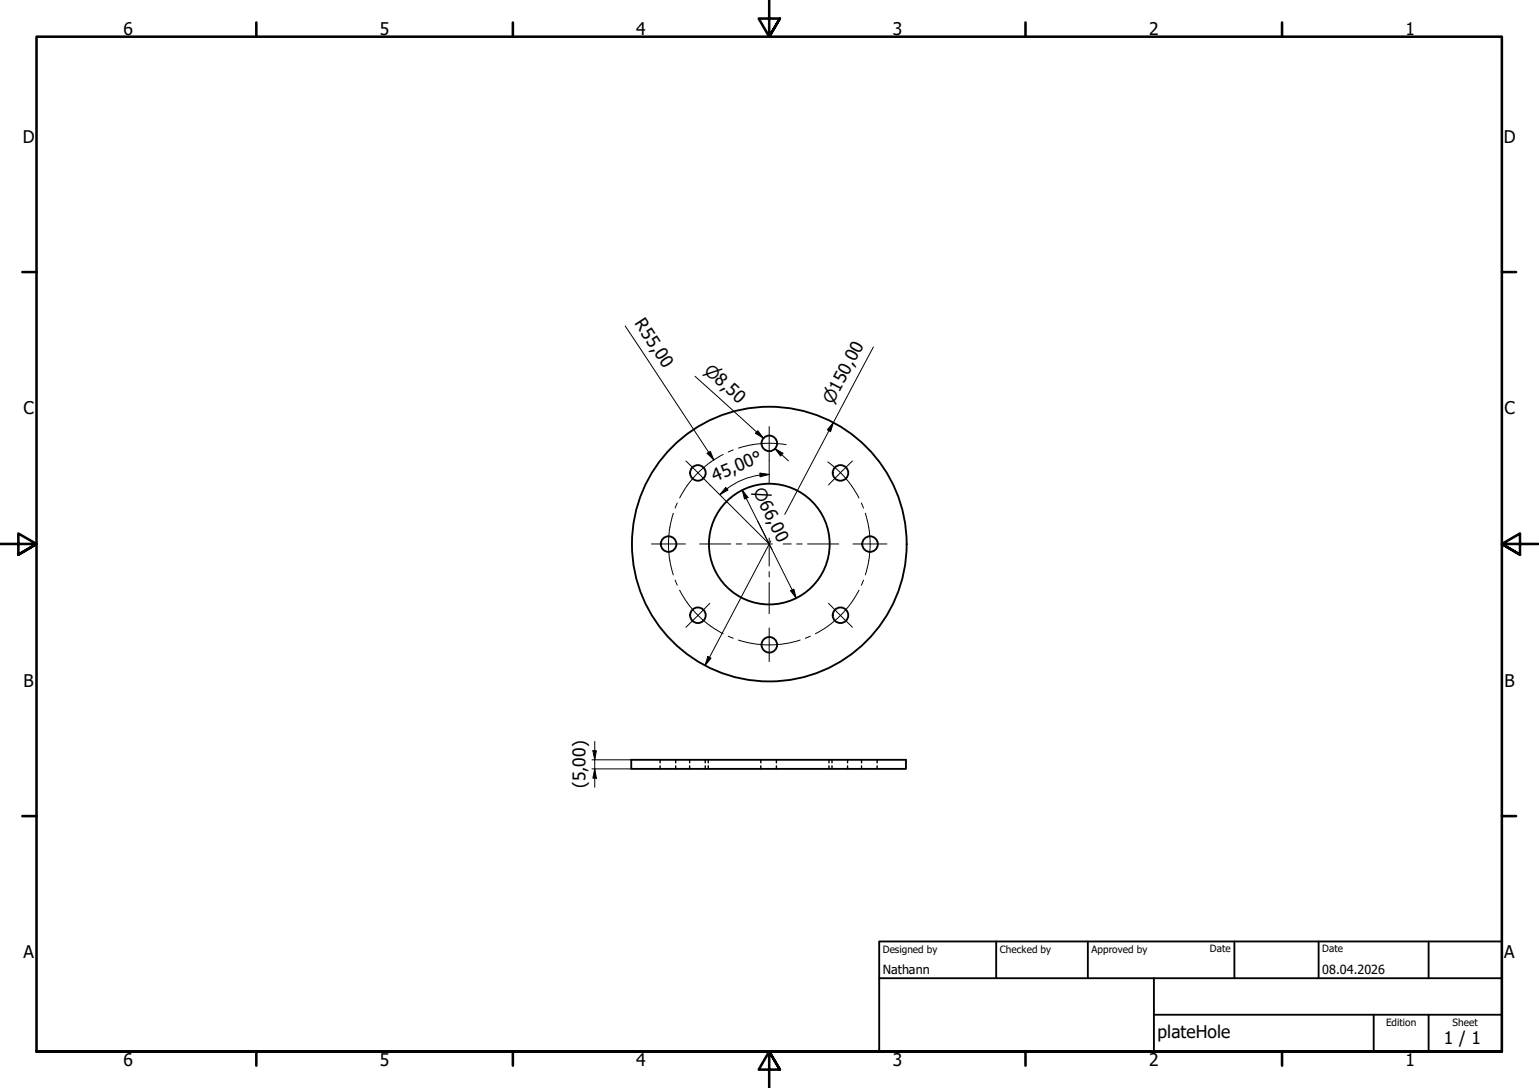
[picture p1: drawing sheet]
<svg xmlns="http://www.w3.org/2000/svg" width="420mm" height="297mm" viewBox="0 0 420 297" stroke-linecap="round" stroke-linejoin="round" font-family="sans-serif">
<!-- layer: Visible (ISO) -->
<g fill="none" stroke="#000" stroke-width=".51">
<path d="M172.3 207.4h75v2.5h-75z"/>
<circle cx="190.5" cy="129.1" r="2.13"/>
<circle cx="210" cy="121" r="2.13"/>
<circle cx="229.5" cy="129.1" r="2.13"/>
<circle cx="182.5" cy="148.5" r="2.13"/>
<circle cx="210" cy="148.5" r="37.5"/>
<circle cx="210" cy="148.5" r="16.5"/>
<circle cx="237.5" cy="148.5" r="2.13"/>
<circle cx="190.5" cy="168" r="2.13"/>
<circle cx="210" cy="176" r="2.13"/>
<circle cx="229.5" cy="168" r="2.13"/>
</g>
<!-- layer: Hidden (ISO) -->
<g fill="none" stroke="#000" stroke-width=".38">
<path d="M180.2 207.4v.9M180.2 209.1v.8M184.5 207.4v.9M184.5 209.1v.8M188.3 207.4v.9M188.3 209.1v.8M192.5 207.4v.9M192.5 209.1v.8M193.4 207.4v.9M193.4 209.1v.8M207.7 207.4v.9M207.7 209.1v.8"/>
<path d="M212 207.4v.9M212 209.1v.8M226.3 207.4v.9M226.3 209.1v.8M227.1 207.4v.9M227.1 209.1v.8M231.4 207.4v.9M231.4 209.1v.8M235.2 207.4v.9M235.2 209.1v.8M239.5 207.4v.9M239.5 209.1v.8"/>
</g>
<!-- layer: Border (ISO) -->
<g fill="none" stroke="#000" stroke-width=".7">
<path d="M70 6.1v3.9M140 6.1v3.9M210 0v10l-2.9-4.9h5.8l-2.9 4.9 2.9-4.9M280 6.1v3.9M350 6.1v3.9M6.1 74.3h3.9M410 74.3h3.9M0 148.5h10l-5-2.8v5.7l5-2.9-5 2.9M420 148.5h-10l5-2.8v5.7l-5-2.9 5 2.9M6.1 222.8h3.9M410 222.8h3.9M10 287.1v-277.1h400v277.1h-400h400"/>
<path d="M70 287.1v3.8M140 287.1v3.8M212.9 292l-2.9-4.9 2.9 4.9h-5.8l2.9-4.9v9.9M280 287.1v3.8M350 287.1v3.8"/>
</g>
<!-- layer: Title (ISO) -->
<path d="M240 257h170v30.1h-170zM272 257v10.1M297 257v10.1M337 257v10.1M360 257v10.1M390 257v10.1M240 267.1h170M315 277h95M315 267.1v20M375 277v10.1M390 277v10.1" fill="none" stroke="#000" stroke-width=".51"/>
<!-- layer: Dimension (ISO) -->
<g fill="none" stroke="#000" stroke-width=".27">
<path d="M170.7 89l24.2 36.6M238.4 94.7l-24.2 45.7M189.7 102.7l18.7 16.9-1.8-1.6M206.9 117.6l1.5 2-2.2-1.3zM227.5 115.4l-.7 2.4-.9-.5zM193 123.7l.9-.5 1 2.4zM193.8 132.4l16.1 16M198.1 133.1l.7 .7-2.3 1.3zM198.4 133.5l-1.9 1.6M202.6 133.8l1.6 2-.9 .5zM202.6 133.8l14.8 29.5M207.5 129.1l2.5 .4-2.5 .7z"/>
<path d="M207.5 129.7a19 19 0 0 0-9 3.7M210 125.7v3.8l-2.5 .2M211.6 122.5l2.1 1.2-.6 .8zM211.6 122.5l3.7 3.3M206.9 142.3l3.9 7.7M210.4 147.7l-17.9 34M193.2 179.2l.9 .5-1.6 2zM215.8 161.3l.9-.5 .7 2.5zM161.6 207.4h10.7M161.6 209.9h10.7M161.9 205h.9l-.4 2.4zM162.4 209.9l.4 2.6h-.9z"/>
<path d="M162.4 202.4v12.5"/>
</g>
<g fill="#000">
<path d="M206.9 117.6l1.5 2-2.2-1.3z" fill-rule="evenodd"/>
<path d="M227.5 115.4l-.7 2.4-.9-.5z" fill-rule="evenodd"/>
<path d="M193 123.7l.9-.5 1 2.4z" fill-rule="evenodd"/>
<path d="M198.1 133.1l.7 .7-2.3 1.3z" fill-rule="evenodd"/>
<path d="M202.6 133.8l1.6 2-.9 .5z" fill-rule="evenodd"/>
<path d="M207.5 129.1l2.5 .4-2.5 .7z" fill-rule="evenodd"/>
<path d="M211.6 122.5l2.1 1.2-.6 .8z" fill-rule="evenodd"/>
<path d="M193.2 179.2l.9 .5-1.6 2z" fill-rule="evenodd"/>
<path d="M215.8 161.3l.9-.5 .7 2.5z" fill-rule="evenodd"/>
<path d="M161.9 205h.9l-.4 2.4z" fill-rule="evenodd"/>
<path d="M162.4 209.9l.4 2.6h-.9z" fill-rule="evenodd"/>
</g>
<!-- layer: Center Mark (ISO) -->
<g fill="none" stroke="#000" stroke-width=".27">
<path d="M210 116.4v9.3M187.3 125.8l6.5 6.6M210 129.5v2.4M232.7 125.8l-6.5 6.6M177.9 148.5h9.2M191 148.5h8.5M201 148.5h1.5M204 148.5h6.9M210 146.9v7.6M210 156.1v1.4M210 159.1v8.5M213.8 148.5h2.2"/>
<path d="M217.5 148.5h1.5M220.5 148.5h8.5M232.9 148.5h9.2M193.8 164.7l-6.5 6.5M210 171.4v9.2M226.2 164.7l6.5 6.5"/>
</g>
<!-- layer: Centerline (ISO) -->
<g fill="none" stroke="#000" stroke-width=".27">
<path d="M184.9 137.3l-.6 1.4M197.4 124.1a27.5 27.5 0 0 0-11.9 11.9M200.2 122.8l-1.4 .6M214.6 121.4a27.5 27.5 0 0 0-13 .9M226 126.1a27.5 27.5 0 0 1 8.5 9.9M235.2 137.3l.5 1.4M183.8 140.1a27.5 27.5 0 0 0 0 16.9M184.3 158.4l.6 1.4M235.7 158.4l-.5 1.4M236.2 140.1a27.5 27.5 0 0 1 0 16.9M185.5 161.1a27.5 27.5 0 0 0 11.9 11.9M198.8 173.7l1.4 .6"/>
<path d="M201.6 174.8a27.5 27.5 0 0 0 16.8 0M221.2 173.7l-1.3 .6M234.5 161.1a27.5 27.5 0 0 1-11.9 11.9"/>
</g>
<g font-size="4.8">
<text x="33.7" y="9.6">6</text>
<text x="103.7" y="9.6">5</text>
<text x="173.7" y="9.6">4</text>
<text x="243.7" y="9.6">3</text>
<text x="313.7" y="9.6">2</text>
<text x="383.7" y="9.6">1</text>
<text x="6.2" y="38.9">D</text>
<text x="410.5" y="38.9">D</text>
<text x="173.2" y="88.3" transform="rotate(57 173.2 88.3)">R55,00</text>
<text x="6.4" y="113.1">C</text>
<text x="410.7" y="113.1">C</text>
<text x="195.2" y="131.5" transform="rotate(-23 195.2 131.5)">45,00°</text>
<text x="6.4" y="187.4">B</text>
<text x="410.7" y="187.4">B</text>
<text x="159.8" y="215.2" transform="rotate(-90 159.8 215.2)">(5,00)</text>
<text x="6.4" y="261.7">A</text>
<text x="410.7" y="261.7">A</text>
<text x="316" y="283.4">plateHole</text>
<text x="394.2" y="285">1 / 1</text>
<text x="33.7" y="290.9">6</text>
<text x="103.7" y="290.9">5</text>
<text x="173.7" y="290.9">4</text>
<text x="243.7" y="290.9">3</text>
<text x="313.7" y="290.9">2</text>
<text x="383.7" y="290.9">1</text>
</g>
<g font-size="4.6">
<text x="192" y="101.5" transform="rotate(42 192 101.5)">⌀8,50</text>
<text x="227.3" y="110.6" transform="rotate(-62 227.3 110.6)">⌀150,00</text>
<text x="205.5" y="134.1" transform="rotate(63 205.5 134.1)">⌀66,00</text>
</g>
<g font-size="3.4">
<text x="241" y="266">Nathann</text>
<text x="361" y="266">08.04.2026</text>
</g>
<g font-size="2.7">
<text x="241" y="260.1">Designed by</text>
<text x="273" y="260.1">Checked by</text>
<text x="298" y="260.1">Approved by</text>
<text x="330.3" y="260">Date</text>
<text x="361" y="260">Date</text>
<text x="378.4" y="280.1">Edition</text>
<text x="396.6" y="280.1">Sheet</text>
</g>
</svg>
